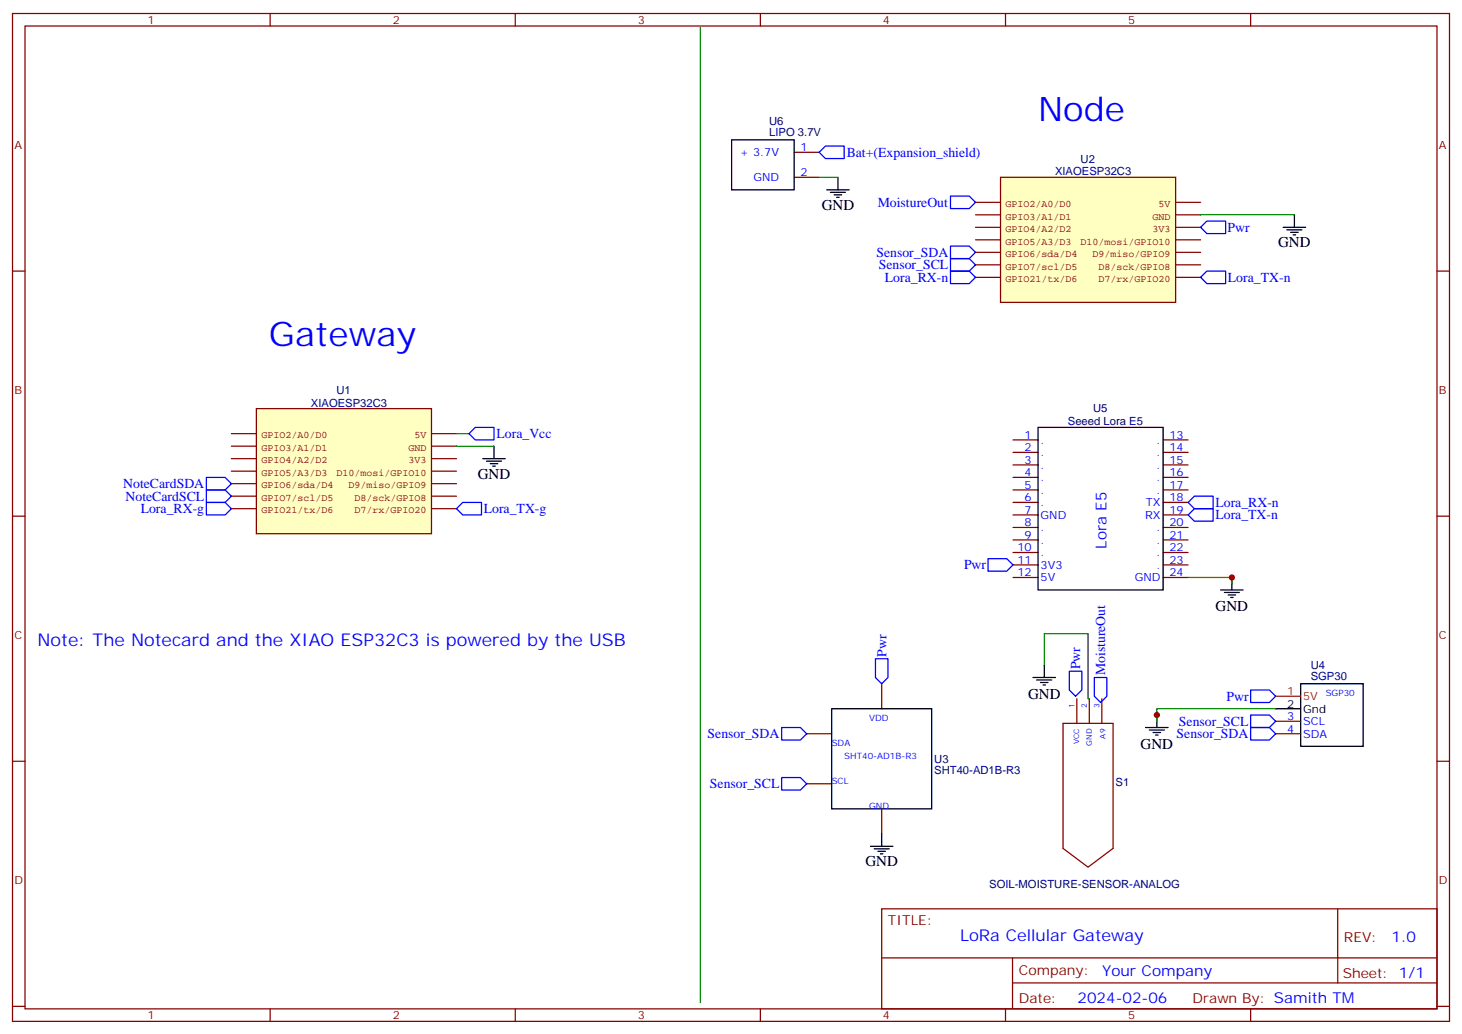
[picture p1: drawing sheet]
<svg xmlns="http://www.w3.org/2000/svg" width="412mm" height="292mm" viewBox="0 0 412 292" stroke-linecap="round" stroke-linejoin="round" font-family="sans-serif">
<g fill="none" stroke="#870000" stroke-width=".35">
<path d="M3.5 3.8h405.4v284.3h-405.4zM7.1 7.3h398.2v277.3h-398.2zM76.2 3.8v3.5M145.3 3.8v3.5M214.5 3.8v3.5M283.6 3.8v3.5M352.8 3.8v3.5M3.5 76.5h3.6M405.3 76.5h3.6M3.5 145.6h3.6M405.3 145.6h3.6M3.5 214.8h3.6"/>
<path d="M405.3 214.8h3.6M248.7 256.4h156.6v28.2h-156.6zM377.3 256.4v20.9M248.7 270.2h156.5M285.6 277.3h119.6M285.6 270.2v14.2M3.5 283.9h3.6M76.2 284.6v3.5M145.3 284.6v3.5M214.5 284.6v3.5M283.6 284.6v3.5M352.8 284.6v3.5"/>
<path d="M405.3 283.9h3.6"/>
</g>
<path d="M72.3 115.3h49.4v35.3h-49.4z" fill="#ffffc2" stroke="#850000" stroke-width=".35"/>
<g fill="none" stroke="#850000" stroke-width=".35">
<path d="M65.3 125.9h7M65.3 129.4h7M65.3 132.9h7M65.3 122.3h7M65.3 140h7M65.3 136.5h7M121.7 125.9h7.1M121.7 129.4h7.1M121.7 132.9h7.1M121.7 122.3h7.1M121.7 140h7.1M121.7 136.5h7.1"/>
<path d="M65.3 143.5h7M121.7 143.5h7.1"/>
</g>
<path d="M58.2 134.7h5.3l1.8 1.8-1.8 1.7h-5.3zM58.2 138.2h5.3l1.8 1.8-1.8 1.7h-5.3zM58.2 141.7h5.3l1.8 1.8-1.8 1.8h-5.3zM128.8 143.5l1.7-1.8h5.3v3.6h-5.3z" fill="none" stroke="#00f" stroke-width=".35"/>
<path d="M136.2 129.4h6.3M137.2 130.1h4.3M138.3 130.8h2.1M139 131.5h.7M139.3 125.9v3.5" fill="none" stroke="#000" stroke-width=".35"/>
<path d="M128.8 125.9h10.5M128.8 122.3h3.5" fill="none" stroke="#008700" stroke-width=".35"/>
<path d="M282.2 50h49.4v35.3h-49.4z" fill="#ffffc2" stroke="#850000" stroke-width=".35"/>
<g fill="none" stroke="#850000" stroke-width=".35">
<path d="M275.2 57.1h7M331.6 57.1h7.1M275.2 78.2h7M275.2 60.6h7M275.2 64.1h7M275.2 67.7h7M275.2 74.7h7M275.2 71.2h7M331.6 78.2h7.1M331.6 60.6h7.1M331.6 64.1h7.1M331.6 67.7h7.1"/>
<path d="M331.6 74.7h7.1M331.6 71.2h7.1"/>
</g>
<path d="M197.6 7.7v275.2M231.1 50h5.3M338.7 60.6h26.4M335.1 162.9h12.4v1.8M294.6 187.6v-8.8h12.3v18.3h.4M359.8 200h-33.5v3.5" fill="none" stroke="#008700" stroke-width=".35"/>
<g fill="none" stroke="#870000" stroke-width=".35">
<path d="M224 43h7.1M224 50h7.1M285.8 124.1h7M285.8 127.6h7M285.8 131.2h7M285.8 134.7h7M285.8 138.2h7M328.1 124.1h7M328.1 127.6h7M328.1 131.2h7M328.1 134.7h7M328.1 138.2h7"/>
<path d="M285.8 141.7h7M285.8 145.3h7M285.8 148.8h7M285.8 152.3h7M285.8 155.9h7M285.8 159.4h7M328.1 141.7h7M328.1 145.3h7M328.1 148.8h7M328.1 152.3h7M328.1 155.9h7M328.1 159.4h7"/>
<path d="M285.8 162.9h7M328.1 162.9h7M248.7 192.9v7.1M303.7 197.1v7M307.3 197.1v7M310.8 197.1v7M227.5 207h7.1M299.9 204.1h14.1v35.3l-7.1 5.2-7-5.2zM359.8 207h7.1M359.8 203.5h7.1M227.5 221.1h7.1M248.7 228.2v7"/>
</g>
<g fill="none" stroke="#000" stroke-width=".35">
<path d="M206.4 39.4h17.6v14.2h-17.6zM233.2 53.6h6.3M234.2 54.3h4.3M235.3 55h2.1M236 55.7h.7M236.4 50v3.6M361.9 64.1h6.4M363 64.8h4.2M364.1 65.5h2.1M364.8 66.3h.7M365.1 60.6v3.5M292.8 120.6h35.3v45.8h-35.3z"/>
<path d="M344.3 166.4h6.4M345.4 167.1h4.2M346.4 167.9h2.1M347.1 168.6h.7M347.5 162.9v3.5M234.6 200h28.2v28.2h-28.2zM291.4 191.1h6.3M292.5 191.8h4.2M293.5 192.5h2.1M294.2 193.3h.7M294.6 187.6v3.5M359.8 200h7.1"/>
<path d="M366.9 192.9h17.6v17.6h-17.6zM323.1 205.2h6.4M324.2 206h4.2M325.3 206.7h2.1M326 207.4h.7M326.3 201.7v3.5M245.5 238.8h6.4M246.6 239.5h4.2M248.7 235.2v3.6M247.6 240.2h2.2M248.4 240.9h.7"/>
</g>
<g fill="none" stroke="#00f" stroke-width=".35">
<path d="M231.1 43l1.7-1.8h5.3v3.5h-5.3zM268.1 55.3h5.3l1.8 1.8-1.8 1.7h-5.3zM268.1 69.4h5.3l1.8 1.8-1.8 1.8h-5.3zM268.1 73h5.3l1.8 1.7-1.8 1.8h-5.3zM268.1 76.5h5.3l1.8 1.7-1.8 1.8h-5.3zM338.7 64.1l1.7-1.7h5.3v3.5h-5.3zM338.7 78.2l1.7-1.7h5.3v3.5h-5.3zM132.3 122.3l1.8-1.7h5.2v3.5h-5.2zM278.7 157.6h5.3l1.8 1.8-1.8 1.7h-5.3zM335.1 141.7l1.8-1.7h5.3v3.5h-5.3zM335.1 145.3l1.8-1.8h5.3v3.5h-5.3zM246.9 185.8h3.6v5.3l-1.8 1.8-1.8-1.8z"/>
<path d="M301.6 189.4h3.6v5.3l-1.8 1.7-1.8-1.7zM308.7 191.1h3.5v5.3l-1.8 1.8-1.7-1.8zM352.8 194.7h5.3l1.7 1.7-1.7 1.8h-5.3zM220.5 205.2h5.3l1.7 1.8-1.7 1.8h-5.3zM220.5 219.4h5.3l1.7 1.7-1.7 1.8h-5.3zM352.8 205.2h5.3l1.7 1.8-1.7 1.8h-5.3zM352.8 201.7h5.3l1.7 1.8-1.7 1.7h-5.3z"/>
</g>
<path d="M359.8 196.4h7.1" fill="none" stroke="#f00" stroke-width=".35"/>
<g fill="#c00">
<circle cx="326.3" cy="201.7" r=".88"/>
<circle cx="347.5" cy="162.9" r=".88"/>
</g>
<g font-size="9.5" fill="#00f">
<text x="292.8" y="34.1">Node</text>
<text x="75.8" y="97.6">Gateway</text>
</g>
<text font-size="4.9" fill="#00f" x="10.6" y="182.3">Note: The Notecard and the XIAO ESP32C3 is powered by the USB</text>
<text font-size="4.6" fill="#00f" x="270.8" y="265.4">LoRa Cellular Gateway</text>
<g font-size="4.2">
<text x="231.8" y="59.2">GND</text>
<text x="360.5" y="69.8">GND</text>
<text x="134.8" y="135">GND</text>
<text x="342.9" y="172.5">GND</text>
<text x="290" y="197.2">GND</text>
<text x="321.7" y="211.3">GND</text>
<text x="244.1" y="244.4">GND</text>
</g>
<g font-size="4.2" fill="#00f">
<text x="312.1" y="154.8" transform="rotate(-90 312.1 154.8)">Lora E5</text>
<text x="392.5" y="265.7">1.0</text>
<text x="310.9" y="275.2">Your Company</text>
<text x="304" y="283">2024-02-06</text>
</g>
<g font-size="3.9" fill="#00f">
<text x="238.8" y="44.3">Bat+(Expansion_shield)</text>
<text x="247.6" y="58.3">MoistureOut</text>
<text x="346.2" y="65.5">Pwr</text>
<text x="247.2" y="72.4">Sensor_SDA</text>
<text x="247.9" y="76">Sensor_SCL</text>
<text x="249.6" y="79.5">Lora_RX-n</text>
<text x="346.4" y="79.5">Lora_TX-n</text>
<text x="140.1" y="123.6">Lora_Vcc</text>
<text x="34.8" y="137.7">NoteCardSDA</text>
<text x="35.4" y="141.2">NoteCardSCL</text>
<text x="342.8" y="143">Lora_RX-n</text>
<text x="39.7" y="144.7">Lora_RX-g</text>
<text x="136.5" y="144.8">Lora_TX-g</text>
<text x="342.8" y="146.6">Lora_TX-n</text>
<text x="271.9" y="160.6">Pwr</text>
<text x="250" y="185.3" transform="rotate(-90 250 185.3)">Pwr</text>
<text x="304.7" y="188.9" transform="rotate(-90 304.7 188.9)">Pwr</text>
<text x="311.8" y="190.5" transform="rotate(-90 311.8 190.5)">MoistureOut</text>
<text x="346" y="197.7">Pwr</text>
<text x="199.6" y="208.3">Sensor_SDA</text>
<text x="331.9" y="208.3">Sensor_SDA</text>
<text x="332.6" y="204.7">Sensor_SCL</text>
<text x="200.3" y="222.4">Sensor_SCL</text>
</g>
<g font-size="3.9" fill="#800">
<text x="250.5" y="261">TITLE:</text>
<text x="379.1" y="265.7">REV:</text>
<text x="287.4" y="275.2">Company:</text>
<text x="378.7" y="275.8">Sheet: 1/1</text>
<text x="287.4" y="282.9">Date:</text>
<text x="336.4" y="282.9">Drawn By: Samith TM</text>
</g>
<g font-size="3.2" fill="#800">
<text x="41.6" y="6.8">1</text>
<text x="110.8" y="6.8">2</text>
<text x="179.9" y="6.8">3</text>
<text x="249.1" y="6.8">4</text>
<text x="318.2" y="6.8">5</text>
<text x="4.1" y="41.9">A</text>
<text x="405.9" y="41.9">A</text>
<text x="4.1" y="111.1">B</text>
<text x="405.9" y="111.1">B</text>
<text x="4.1" y="180.2">C</text>
<text x="405.9" y="180.2">C</text>
<text x="4.1" y="249.3">D</text>
<text x="405.9" y="249.3">D</text>
<text x="41.6" y="287.6">1</text>
<text x="110.8" y="287.6">2</text>
<text x="179.9" y="287.6">3</text>
<text x="249.1" y="287.6">4</text>
<text x="318.2" y="287.6">5</text>
</g>
<g font-size="3.2" fill="#000080">
<text x="217" y="35.2">U6</text>
<text x="217" y="38.4">LIPO 3.7V</text>
<text x="304.8" y="45.8">U2</text>
<text x="297.6" y="49.5">XIAOESP32C3</text>
<text x="94.9" y="111.1">U1</text>
<text x="87.7" y="114.7">XIAOESP32C3</text>
<text x="301.2" y="120">Seeed Lora E5</text>
<text x="308.3" y="116.2">U5</text>
<text x="369.7" y="191.7">SGP30</text>
<text x="369.7" y="188.7">U4</text>
<text x="263.5" y="215.2">U3</text>
<text x="263.5" y="218.4">SHT40-AD1B-R3</text>
<text x="314.7" y="221.7">S1</text>
<text x="279" y="250.5">SOIL-MOISTURE-SENSOR-ANALOG</text>
</g>
<g font-size="3.2" fill="#00f">
<text x="208.7" y="44">+ 3.7V</text>
<text x="225.8" y="42.6">1</text>
<text x="212.5" y="51.1">GND</text>
<text x="225.8" y="49.7">2</text>
<text x="289" y="123.8">1</text>
<text x="293.5" y="125.2">.</text>
<text x="326.2" y="125.2">.</text>
<text x="329.8" y="123.8">13</text>
<text x="289" y="127.3">2</text>
<text x="289" y="130.8">3</text>
<text x="293.5" y="128.7">.</text>
<text x="326.2" y="128.7">.</text>
<text x="329.8" y="127.3">14</text>
<text x="329.8" y="130.8">15</text>
<text x="289" y="134.3">4</text>
<text x="289" y="137.9">5</text>
<text x="293.5" y="132.2">.</text>
<text x="293.5" y="135.7">.</text>
<text x="326.2" y="132.2">.</text>
<text x="326.2" y="135.7">.</text>
<text x="329.8" y="134.3">16</text>
<text x="329.8" y="137.9">17</text>
<text x="289" y="141.4">6</text>
<text x="293.5" y="139.3">.</text>
<text x="293.5" y="142.8">.</text>
<text x="323.2" y="142.8">TX</text>
<text x="326.2" y="139.3">.</text>
<text x="329.8" y="141.4">18</text>
<text x="289" y="144.9">7</text>
<text x="289" y="148.4">8</text>
<text x="293.5" y="146.3">GND</text>
<text x="293.5" y="149.9">.</text>
<text x="323" y="146.3">RX</text>
<text x="326.2" y="149.9">.</text>
<text x="329.8" y="144.9">19</text>
<text x="329.8" y="148.4">20</text>
<text x="287" y="155.5">10</text>
<text x="289" y="152">9</text>
<text x="293.5" y="153.4">.</text>
<text x="326.2" y="153.4">.</text>
<text x="329.8" y="152">21</text>
<text x="329.8" y="155.5">22</text>
<text x="287" y="159">11</text>
<text x="293.5" y="156.9">.</text>
<text x="293.5" y="160.4">3V3</text>
<text x="326.2" y="156.9">.</text>
<text x="326.2" y="160.4">.</text>
<text x="329.8" y="159">23</text>
<text x="287" y="162.6">12</text>
<text x="293.5" y="164">5V</text>
<text x="320.1" y="164">GND</text>
<text x="329.8" y="162.6">24</text>
<text x="363.1" y="203.1">3</text>
<text x="363.1" y="206.7">4</text>
<text x="367.6" y="204.5">SCL</text>
<text x="367.6" y="208.1">SDA</text>
</g>
<g font-size="3.2" fill="#f00">
<text x="363.1" y="196.1">1</text>
<text x="367.6" y="197.5">5V</text>
</g>
<g font-size="3.2">
<text x="363.1" y="199.6">2</text>
<text x="367.6" y="201">Gnd</text>
</g>
<g font-size="2.8" fill="#840000">
<text x="283.6" y="58.4">GPIO2/A0/D0</text>
<text x="326.8" y="58.4">5V</text>
<text x="283.6" y="61.9">GPIO3/A1/D1</text>
<text x="283.6" y="65.5">GPIO4/A2/D2</text>
<text x="325.1" y="65.5">3V3</text>
<text x="325.1" y="61.9">GND</text>
<text x="283.6" y="69">GPIO5/A3/D3</text>
<text x="304.8" y="69">D10/mosi/GPIO10</text>
<text x="283.6" y="76">GPIO7/scl/D5</text>
<text x="283.6" y="72.5">GPIO6/sda/D4</text>
<text x="308.2" y="72.5">D9/miso/GPIO9</text>
<text x="309.9" y="76">D8/sck/GPIO8</text>
<text x="283.6" y="79.6">GPIO21/tx/D6</text>
<text x="309.9" y="79.6">D7/rx/GPIO20</text>
<text x="73.7" y="123.7">GPIO2/A0/D0</text>
<text x="116.9" y="123.7">5V</text>
<text x="73.7" y="127.2">GPIO3/A1/D1</text>
<text x="73.7" y="130.7">GPIO4/A2/D2</text>
<text x="115.2" y="130.7">3V3</text>
<text x="115.2" y="127.2">GND</text>
<text x="73.7" y="134.2">GPIO5/A3/D3</text>
<text x="73.7" y="137.8">GPIO6/sda/D4</text>
<text x="94.9" y="134.2">D10/mosi/GPIO10</text>
<text x="98.3" y="137.8">D9/miso/GPIO9</text>
<text x="73.7" y="141.3">GPIO7/scl/D5</text>
<text x="100" y="141.3">D8/sck/GPIO8</text>
<text x="73.7" y="144.8">GPIO21/tx/D6</text>
<text x="100" y="144.8">D7/rx/GPIO20</text>
</g>
<g font-size="2.5" fill="#00f">
<text x="373.9" y="196.4">SGP30</text>
<text x="245.2" y="203.5">VDD</text>
<text x="234.6" y="210.5">SDA</text>
<text x="238.1" y="214.1">SHT40-AD1B-R3</text>
<text x="234.6" y="221.1">SCL</text>
<text x="245.2" y="228.2">GND</text>
</g>
<g font-size="2.1" fill="#00f">
<text x="303" y="199.7" transform="rotate(-90 303 199.7)">1</text>
<text x="306.6" y="199.7" transform="rotate(-90 306.6 199.7)">2</text>
<text x="310.1" y="199.7" transform="rotate(-90 310.1 199.7)">3</text>
<text x="304.4" y="210" transform="rotate(-90 304.4 210)">VCC</text>
<text x="311.8" y="208.4" transform="rotate(-90 311.8 208.4)">A9</text>
<text x="308" y="210.4" transform="rotate(-90 308 210.4)">GND</text>
</g>
</svg>
